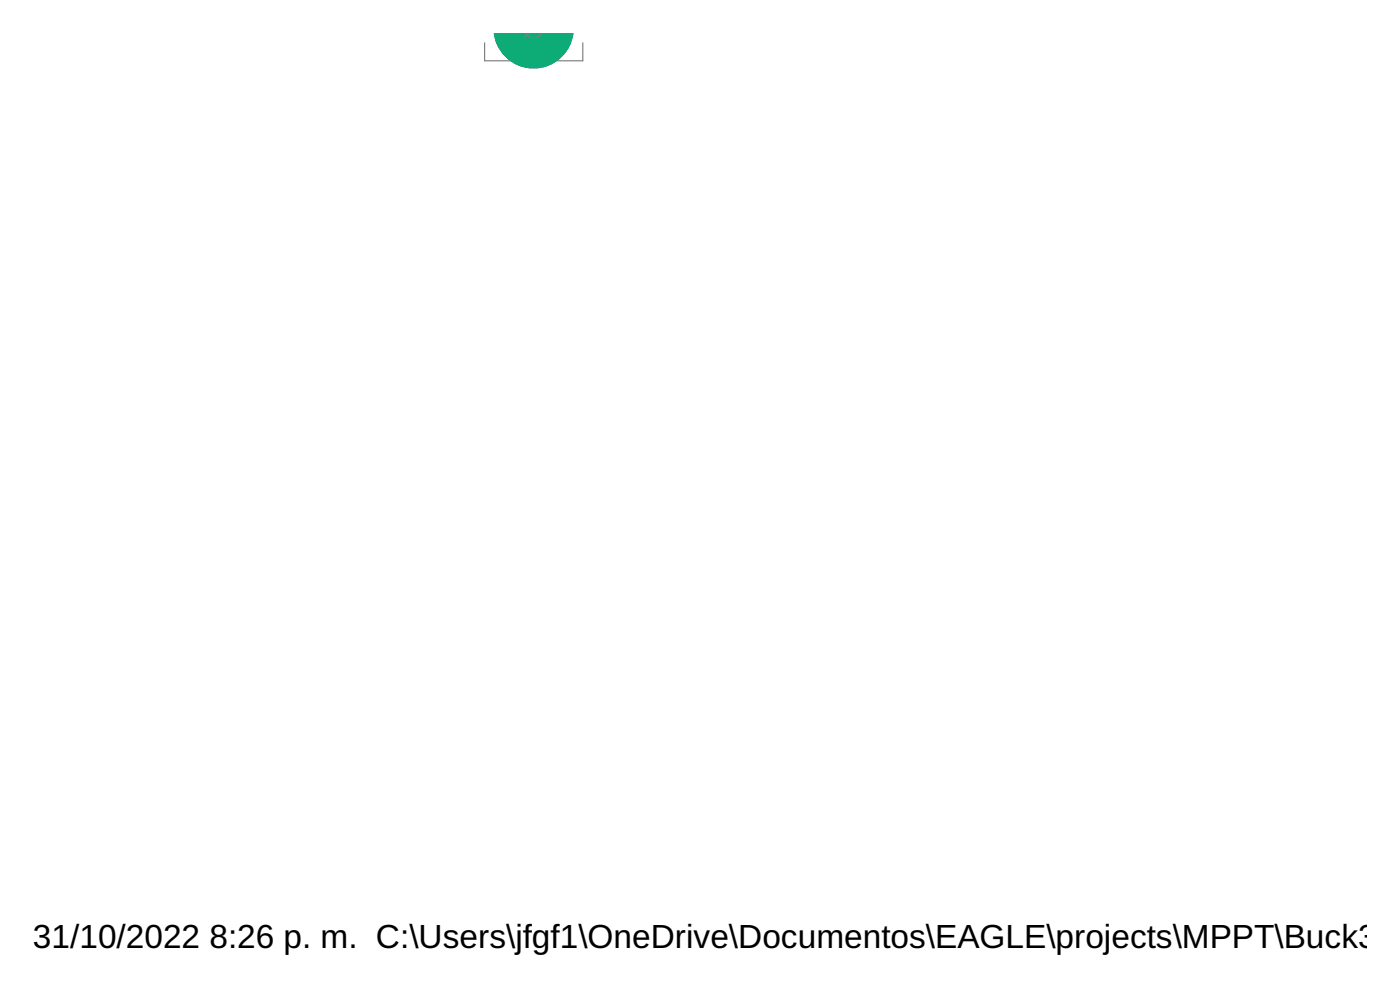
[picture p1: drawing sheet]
<svg xmlns="http://www.w3.org/2000/svg" width="148mm" height="105mm" viewBox="0 0 148 105" stroke-linecap="round" stroke-linejoin="round" font-family="sans-serif">
<g fill="#808080" stroke="#808080" stroke-width=".11">
<path d="M54.7 3.4h3.5a1.83 1.83 0 0 1-1.7 1.4 1.83 1.83 0 0 1-1.8-1.4z" fill-rule="evenodd"/>
<path d="M54.7 3.4h3.5a1.83 1.83 0 0 1-1.7 1.4 1.83 1.83 0 0 1-1.8-1.4z" fill-rule="evenodd"/>
</g>
<path d="M52.3 3.4h8.4a4.2 4.2 0 0 1-4.2 3.8 4.2 4.2 0 0 1-4.2-3.8z" fill-rule="evenodd" fill="#0696d7" stroke="#0696d7" stroke-width=".11"/>
<path d="M51.3 4.5v1.9h10.4v-1.9M54.7 3.4a1.79 1.79 0 0 0 1.8 1.4 1.79 1.79 0 0 0 1.7-1.4" fill="none" stroke="#808080" stroke-width=".13"/>
<path d="M54.9 3.4a1.65 1.65 0 0 0 1.6 1.3 1.65 1.65 0 0 0 1.6-1.3" fill="none" stroke="#eec643" stroke-width=".11"/>
<path d="M54.8 3.4h3.3a.84 .84 0 0 1-.5 .8 1.71 1.71 0 0 1-2.8-.8z" fill-rule="evenodd" fill="#fff" stroke="#000" stroke-width=".11"/>
<path d="M52.3 3.4h8.4a4.2 4.2 0 0 1-4.2 3.8 4.2 4.2 0 0 1-4.2-3.8z" fill-rule="evenodd" fill="#0dab76" stroke="#0dab76" stroke-width=".11"/>
<path d="M55.6 3.4a.98 .98 0 0 0 .9 .6 .98 .98 0 0 0 .9-.6M56.1 3.4l-.6 .6" fill="none" stroke="#808080" stroke-width=".11"/>
<g font-size="3.5">
<text x="3.5" y="100.3">31/10/2022</text>
<text x="22.2" y="100.3">8:26 p. m. C:\Users\jfgf1\OneDrive\Documentos\EAGLE\projects\MPPT\Buck300</text>
</g>
</svg>
